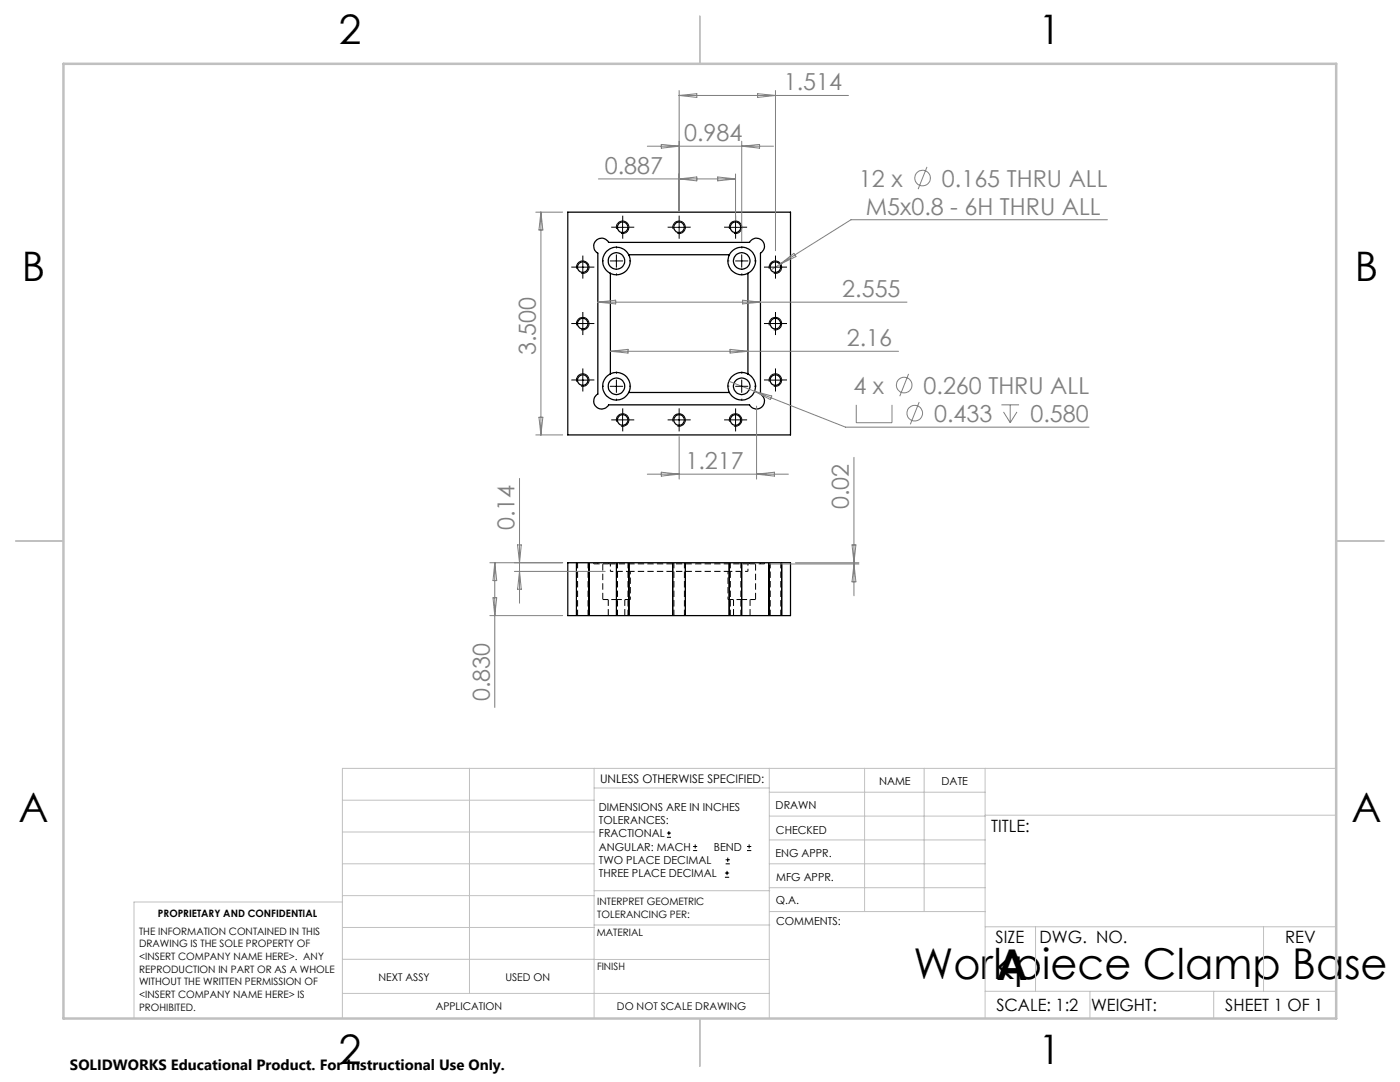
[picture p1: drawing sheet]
<svg xmlns="http://www.w3.org/2000/svg" width="279mm" height="216mm" viewBox="0 0 279 216" stroke-linecap="round" stroke-linejoin="round" font-family="sans-serif">
<g fill="none" stroke="#000" stroke-width=".25">
<path d="M113.3 42.3h44.5v44.5h-44.5zM118.8 48.2a1.57 1.57 0 0 1 2.7 .2h28.1a1.6 1.6 0 0 1 2.5-.4 1.6 1.6 0 0 1-.3 2.5v28.1a1.6 1.6 0 0 1 .3 2.6 1.6 1.6 0 0 1-2.5-.4h-28.1a1.58 1.58 0 0 1-2.5 .3 1.58 1.58 0 0 1 .3-2.5v-28.1a1.63 1.63 0 0 1-.5-2.3zM121.8 54.5v20.1M125.5 50.8a2.75 2.75 0 0 0-4.4-.7 2.75 2.75 0 0 0 .7 4.4M125.5 50.8a2.74 2.74 0 0 1-.5 3.2 2.74 2.74 0 0 1-3.2 .5M125.5 50.8h20.1M145.6 50.8a2.76 2.76 0 0 1 4.4-.7 2.76 2.76 0 0 1-.7 4.4M145.6 50.8a2.75 2.75 0 0 0 .5 3.2 2.75 2.75 0 0 0 3.2 .5M149.3 54.5v20.1M121.8 74.6a2.75 2.75 0 0 0-.7 4.4 2.75 2.75 0 0 0 4.4-.7M121.8 74.6a2.74 2.74 0 0 1 3.2 .5 2.74 2.74 0 0 1 .5 3.2M125.5 78.3h20.1"/>
<path d="M149.3 74.6a2.76 2.76 0 0 1 .7 4.4 2.76 2.76 0 0 1-4.4-.7M149.3 74.6a2.77 2.77 0 0 0-3.2 .5 2.77 2.77 0 0 0-.5 3.2M113.3 112.3h44.5v10.5h-44.5z"/>
<circle cx="116.3" cy="53.3" r="1.05"/>
<circle cx="123" cy="52.1" r="1.65"/>
<circle cx="124.3" cy="45.4" r="1.04"/>
<circle cx="135.5" cy="45.4" r="1.04"/>
<circle cx="146.8" cy="45.3" r="1.05"/>
<circle cx="148" cy="52.1" r="1.65"/>
<circle cx="154.7" cy="53.3" r="1.05"/>
<circle cx="116.3" cy="64.6" r="1.04"/>
<circle cx="116.3" cy="75.8" r="1.04"/>
<circle cx="123" cy="77.1" r="1.66"/>
<circle cx="148" cy="77.1" r="1.66"/>
<circle cx="154.7" cy="64.6" r="1.04"/>
<circle cx="154.7" cy="75.8" r="1.04"/>
<circle cx="124.3" cy="83.8" r="1.04"/>
<circle cx="135.5" cy="83.8" r="1.04"/>
<circle cx="146.8" cy="83.8" r="1.05"/>
</g>
<path d="M118.5 112.3v.2M119.3 112.5v-.2M121.4 119.6v3.2M121.5 112.5v-.2M146.4 119.6v3.2M149.6 112.5v-.2M151.8 112.5v-.2M152.6 112.5v-.2M124.7 122.8v-3.2M149.7 122.8v-3.2" fill="none" stroke="#000" stroke-width=".2" stroke-dasharray="1.3 .6" stroke-linecap="butt"/>
<g fill="none" stroke="#000" stroke-width=".2" stroke-dasharray="1.3 .6" stroke-dashoffset=".1" stroke-linecap="butt">
<path d="M115.3 112.3v10.5M118.5 112.5h3M123.2 112.3v10.5M125.5 114h20.1M134.5 112.3v10.5M145.8 112.3v10.5M149.6 112.5h3M153.7 112.3v10.5M117.4 122.8v-10.5M125.3 122.8v-10.5M136.6 122.8v-10.5M147.9 122.8v-10.5"/>
<path d="M155.8 122.8v-10.5"/>
</g>
<path d="M120.3 112.5v7.1M121.5 112.5h28.1M150.8 119.6v-7.1" fill="none" stroke="#000" stroke-width=".2" stroke-dasharray="1.3 .6" stroke-dashoffset="-.1" stroke-linecap="butt"/>
<path d="M121.8 114h3.7M125.8 119.6v-5.6M145.3 114v5.6M145.6 114h3.7" fill="none" stroke="#000" stroke-width=".2" stroke-dasharray="1.3 .6" stroke-dashoffset=".7" stroke-linecap="butt"/>
<path d="M121.8 112.5v1.5M125.5 114v-1.5M145.6 112.5v1.5M149.3 114v-1.5" fill="none" stroke="#000" stroke-width=".2" stroke-dasharray="1.3 .6" stroke-dashoffset=".8" stroke-linecap="butt"/>
<path d="M120.3 119.6h2.7M123 119.6h2.8M145.3 119.6h2.7M148 119.6h2.8" fill="none" stroke="#000" stroke-width=".2" stroke-dasharray="1.3 .6" stroke-dashoffset=".2" stroke-linecap="butt"/>
<g fill="none" stroke="#808080" stroke-width=".2">
<path d="M135.5 18.1v24M135.5 19.1l3.6-.4v.7zM135.5 19.1h33.8M151.2 18.7l3.6 .4-3.6 .3zM154.8 18.1v31.9M119.4 35.7h27.4M129.2 29.2h25.2M132 28.8l3.5 .4-3.5 .4zM135.5 35.7l3.6-.4v.8zM143.2 35.3l3.6 .4-3.6 .4zM146.8 34.7v9.6M148 28.2v20"/>
<path d="M148 29.2l3.6-.4v.8zM185 33.3l-1.8 4.4M106.9 42.3h5.4M107.9 42.3v44.5M107.9 42.3l.4 3.6h-.7zM148.2 59.9l3.6 .4-3.6 .3zM155.6 52.7l2.8-2.1 .5 .6zM221 43.9h-51.2l-16 10M119.3 60.3h61.7M119.3 60.3l3.6-.4v.7zM121.8 70.1h57.5M121.8 70.1l3.5-.4v.7z"/>
<path d="M145.5 76.1l23.2 9.1h48.6M145.7 69.7l3.6 .4-3.6 .3zM150.6 78.1l3.4 .9-.3 .7zM181.3 74.6l-1.7 4.5M103.7 95.5v24.9M106.9 86.8h5.4M107.6 83.3h.7l-.4 3.5zM129.2 94.6h28.1M132 94.2l3.5 .4-3.5 .4zM135.5 87.1v8.5M151 81v14.6M151 94.6l3.6-.4v.8z"/>
<path d="M170.4 91.3v27.6M170.9 80.8v3.5h7.1v-3.5M183.4 80.2l-1.7 4.5M199.8 80.8h3.6M200.3 82.2l1.3 2.1M201.6 80.8v3.5M203 82.2l-1.4 2.1M97.8 112.3h14.5M98.4 119.3h.7l-.4 3.5zM98.7 112.3v28.9M98.7 112.3l.4 3.6h-.7zM102.7 114h18.1"/>
<path d="M103.3 108.7h.7l-.3 3.6zM103.7 114l.3 3.6h-.7zM153.6 112.5h17.8M158.7 112.3h12.7M170 108.7h.8l-.4 3.6zM170.4 112.5l.4 3.6h-.8zM97.8 122.8h14.5"/>
<circle cx="184.1" cy="35.5" r="1.56"/>
<circle cx="180.4" cy="76.8" r="1.56"/>
<circle cx="182.6" cy="82.5" r="1.56"/>
</g>
<g fill="none" stroke="#000" stroke-width=".2">
<path d="M115 53.3h2.5M115.1 53.6a1.24 1.24 0 0 1 1.1-1.5 1.24 1.24 0 0 1 1.3 1.3 1.24 1.24 0 0 1-1.5 1.1M116.3 52.1v2.5M121.8 52.1h2.5M123 50.8v2.5M123 45.4h2.5M123 45.7a1.26 1.26 0 0 1 1.1-1.6 1.26 1.26 0 0 1 1.4 1.4 1.26 1.26 0 0 1-1.6 1.1M124.2 44.1v2.5M134.3 45.4h2.5M134.3 45.7a1.26 1.26 0 0 1 1.1-1.6 1.26 1.26 0 0 1 1.4 1.4 1.26 1.26 0 0 1-1.6 1.1M135.5 44.1v2.5M145.5 45.4h2.5"/>
<path d="M145.6 45.7a1.25 1.25 0 0 1 1.1-1.6 1.25 1.25 0 0 1 1.3 1.4 1.25 1.25 0 0 1-1.5 1.1M146.8 52.1h2.5M146.8 44.1v2.5M148 50.8v2.5M153.5 53.3h2.5M153.5 53.6a1.24 1.24 0 0 1 1.1-1.5 1.24 1.24 0 0 1 1.4 1.3 1.24 1.24 0 0 1-1.6 1.1M154.8 52.1v2.5M115 64.6h2.5M115 75.8h2.5M115.1 76.2a1.26 1.26 0 0 1 1.1-1.6 1.26 1.26 0 0 1 1.3 1.3 1.26 1.26 0 0 1-1.5 1.1M115.1 64.9a1.26 1.26 0 0 1 1.1-1.6 1.26 1.26 0 0 1 1.3 1.4 1.26 1.26 0 0 1-1.5 1.1M116.3 63.3v2.5"/>
<path d="M116.3 74.6v2.5M121.8 77.1h2.5M123 75.8v2.5M146.8 77.1h2.5M148 75.8v2.5M153.5 64.6h2.5M153.5 75.8h2.5M153.5 64.9a1.26 1.26 0 0 1 1.1-1.6 1.26 1.26 0 0 1 1.4 1.4 1.26 1.26 0 0 1-1.6 1.1M153.5 76.2a1.26 1.26 0 0 1 1.1-1.6 1.26 1.26 0 0 1 1.4 1.3 1.26 1.26 0 0 1-1.6 1.1M154.8 63.3v2.5M154.8 74.6v2.5M123 83.8h2.5"/>
<path d="M123 84.1a1.26 1.26 0 0 1 1.1-1.5 1.26 1.26 0 0 1 1.4 1.3 1.26 1.26 0 0 1-1.6 1.1M124.2 82.5v2.6M134.3 83.8h2.5M134.3 84.1a1.26 1.26 0 0 1 1.1-1.5 1.26 1.26 0 0 1 1.4 1.3 1.26 1.26 0 0 1-1.6 1.1M135.5 82.5v2.6M145.5 83.8h2.5M145.6 84.1a1.25 1.25 0 0 1 1.1-1.5 1.25 1.25 0 0 1 1.3 1.3 1.25 1.25 0 0 1-1.5 1.1M146.8 82.5v2.6M115 112.3v10.5M117.5 112.3v10.5M123 112.3v10.5M125.5 112.3v10.5"/>
<path d="M134.3 112.3v10.5M136.8 112.3v10.5M145.5 112.3v10.5M148 112.3v10.5M153.5 112.3v10.5M156 112.3v10.5M133.1 167.1h.8M133.1 166.2h.8M133.5 165.8v.9M138.3 169.7h.8M138.3 168.9h.8M138.7 168.5v.8"/>
<path d="M144.7 175h.8M144.7 174.2h.8M144.8 172.4h.9M144.8 171.6h.9M145.1 173.8v.8M145.2 171.1v.9M149.1 169.7h.8M149.1 168.9h.8M149.5 168.5v.8"/>
</g>
<g fill="none" stroke="#000" stroke-width=".2" stroke-dasharray="15.2 1.3 1.3 1.3" stroke-linecap="butt">
<path d="M115.1 53.3h-1.1M116.3 52v-1M116.3 54.5v1.1M117.6 53.3h1M120.5 52.1h-.4M123 45.3h-1M123 49.6v-.4M123 54.6v.4M124.3 44.1v-1.1M124.3 46.6v1M125.5 45.3h1.1M125.5 52.1h.4"/>
<path d="M134.3 45.3h-1.1M135.5 44.1v-1.1M135.5 46.6v1M136.8 45.3h1M145.5 52.1h-.4M145.6 45.3h-1.1M146.8 44.1v-1.1M146.8 46.6v1M148 49.6v-.4M148 54.6v.4M148.1 45.3h1M150.5 52.1h.4"/>
<path d="M153.5 53.3h-1M154.8 52v-1M154.8 54.5v1.1M156 53.3h1.1M115.1 75.8h-1.1M115.1 64.6h-1.1M116.3 74.6v-1.1M116.3 77.1v1M116.3 63.3v-1M116.3 65.8v1.1M117.6 75.8h1M117.6 64.6h1"/>
<path d="M120.5 77.1h-.4M123 74.6v-.4M123 79.6v.4M125.5 77.1h.4M145.5 77.1h-.4M148 74.6v-.4M148 79.6v.4M150.5 77.1h.4M153.5 64.6h-1M153.5 75.8h-1M154.8 63.3v-1M154.8 65.8v1.1"/>
<path d="M154.8 74.6v-1.1M154.8 77.1v1M156 64.6h1.1M156 75.8h1.1M123 83.8h-1M124.3 82.5v-1M124.3 85v1.1M125.5 83.8h1.1M134.3 83.8h-1.1M135.5 82.5v-1M135.5 85v1.1M136.8 83.8h1"/>
<path d="M145.6 83.8h-1.1M146.8 82.5v-1M146.8 85v1.1M148.1 83.8h1"/>
</g>
<g fill="none" stroke="#c0c0c0" stroke-width=".2">
<path d="M68.3 159.7h50.3M93.7 153.3v44.9M118.6 153.3v49.9M118.6 157.2h34.9M153.5 153.3v49.9M153.5 158.1h43.1M172.5 153.3v28.6M184.4 153.3v28.6M196.6 153.3v49.9M266.7 153.3h-198.4v49.9M68.3 178.7h50.3M68.3 172.4h50.3"/>
<path d="M68.3 166h50.3M68.3 180h-41.6v23.2M118.6 177.7h35M153.5 167.6h43.1M153.5 162.8h43.1M153.5 172.4h43.1M153.5 177.1h43.1M196.6 162.7h70.1M68.3 198.2h85.2M68.3 191.4l85.2 .1M68.3 185.1h50.3M118.6 184.6h35"/>
<path d="M153.6 181.9h43M196.6 197.8h70.1M196.6 184.9h70.1M206.7 184.9v12.9M217.5 197.8v5.4M242.2 197.8v5.4M252.2 184.9v12.9"/>
</g>
<path d="M139.7 3.2v9.5M3.1 107.9h9.6M266.7 107.9h9.5M139.7 203.2v9.6" fill="none" stroke="#c0c0c0" stroke-width=".25"/>
<path d="M12.7 12.7h254v190.5h-254z" fill="none" stroke="#c0c0c0" stroke-width=".5"/>
<g font-size="8.5">
<text x="182.3" y="195.4">Workpiece Clamp Base</text>
<text x="198.9" y="195.5">A</text>
</g>
<g font-size="8.1">
<text x="67.6" y="8.9">2</text>
<text x="207.3" y="8.9">1</text>
<text x="4.4" y="56.2">B</text>
<text x="270.4" y="56.2">B</text>
<text x="3.7" y="164.1">A</text>
<text x="269.7" y="164.1">A</text>
<text x="67.6" y="212.4">2</text>
<text x="207.3" y="212.4">1</text>
</g>
<g font-size="4.7" fill="#808080">
<text x="156.4" y="18">1.514</text>
<text x="136.5" y="28.2">0.984</text>
<text x="120.7" y="34.7">0.887</text>
<text x="171.4" y="37.2">12 x</text>
<text x="188" y="37.2">0.165 THRU ALL</text>
<text x="172.8" y="42.8">M5x0.8 - 6H THRU ALL</text>
<text x="168.1" y="59.2">2.555</text>
<text x="106.9" y="70.8" transform="rotate(-90 106.9 70.8)">3.500</text>
<text x="169" y="69.1">2.16</text>
<text x="170.3" y="78.5">4 x</text>
<text x="184.3" y="78.5">0.260 THRU ALL</text>
<text x="186.4" y="84.1">0.433</text>
<text x="205.7" y="84.1">0.580</text>
<text x="136.8" y="93.6">1.217</text>
<text x="169.4" y="101.6" transform="rotate(-90 169.4 101.6)">0.02</text>
<text x="102.7" y="105.8" transform="rotate(-90 102.7 105.8)">0.14</text>
<text x="97.8" y="139.9" transform="rotate(-90 97.8 139.9)">0.830</text>
</g>
<g font-size="3.4">
<text x="197.8" y="166">TITLE:</text>
<text x="198.7" y="188.1">SIZE</text>
<text x="207.5" y="188.1">DWG. NO.</text>
<text x="256.5" y="188.2">REV</text>
<text x="198.8" y="201.7">SCALE: 1:2</text>
<text x="217.7" y="201.8">WEIGHT:</text>
<text x="244.5" y="201.7">SHEET 1 OF 1</text>
</g>
<text font-size="3" x="14" y="213.5">SOLIDWORKS Educational Product. For Instructional Use Only.</text>
<text font-size="2.4" x="119.8" y="156.2">UNLESS OTHERWISE SPECIFIED:</text>
<g font-size="2.2">
<text x="119.5" y="161.8">DIMENSIONS ARE IN INCHES</text>
<text x="154.8" y="161.4">DRAWN</text>
<text x="175.4" y="156.6">NAME</text>
<text x="187.9" y="156.7">DATE</text>
<text x="119.5" y="164.4">TOLERANCES:</text>
<text x="119.5" y="167.1">FRACTIONAL</text>
<text x="154.9" y="166.3">CHECKED</text>
<text x="119.5" y="169.7">ANGULAR: MACH</text>
<text x="119.5" y="172.4">TWO PLACE DECIMAL</text>
<text x="142.5" y="169.7">BEND</text>
<text x="154.8" y="171">ENG APPR.</text>
<text x="119.5" y="175">THREE PLACE DECIMAL</text>
<text x="154.9" y="175.7">MFG APPR.</text>
<text x="154.9" y="180.4">Q.A.</text>
<text x="154.9" y="184.6">COMMENTS:</text>
</g>
<g font-size="2.1">
<text x="75.5" y="195.7">NEXT ASSY</text>
<text x="100.9" y="195.7">USED ON</text>
<text x="86.9" y="201.5">APPLICATION</text>
<text x="123.1" y="201.6">DO NOT SCALE DRAWING</text>
</g>
<g font-size="2">
<text x="31.5" y="182.9">PROPRIETARY AND CONFIDENTIAL</text>
<text x="119.2" y="180.6">INTERPRET GEOMETRIC</text>
<text x="119.2" y="183.1">TOLERANCING PER:</text>
<text x="27.8" y="186.5">THE INFORMATION CONTAINED IN THIS</text>
<text x="27.8" y="189">DRAWING IS THE SOLE PROPERTY OF</text>
<text x="27.8" y="191.6">&lt;INSERT COMPANY NAME HERE&gt;. ANY</text>
<text x="119.1" y="186.7">MATERIAL</text>
<text x="27.8" y="194.1">REPRODUCTION IN PART OR AS A WHOLE</text>
<text x="27.8" y="196.6">WITHOUT THE WRITTEN PERMISSION OF</text>
<text x="119.1" y="193.5">FINISH</text>
<text x="27.8" y="199.1">&lt;INSERT COMPANY NAME HERE&gt; IS</text>
<text x="27.8" y="201.7">PROHIBITED.</text>
</g>
</svg>
